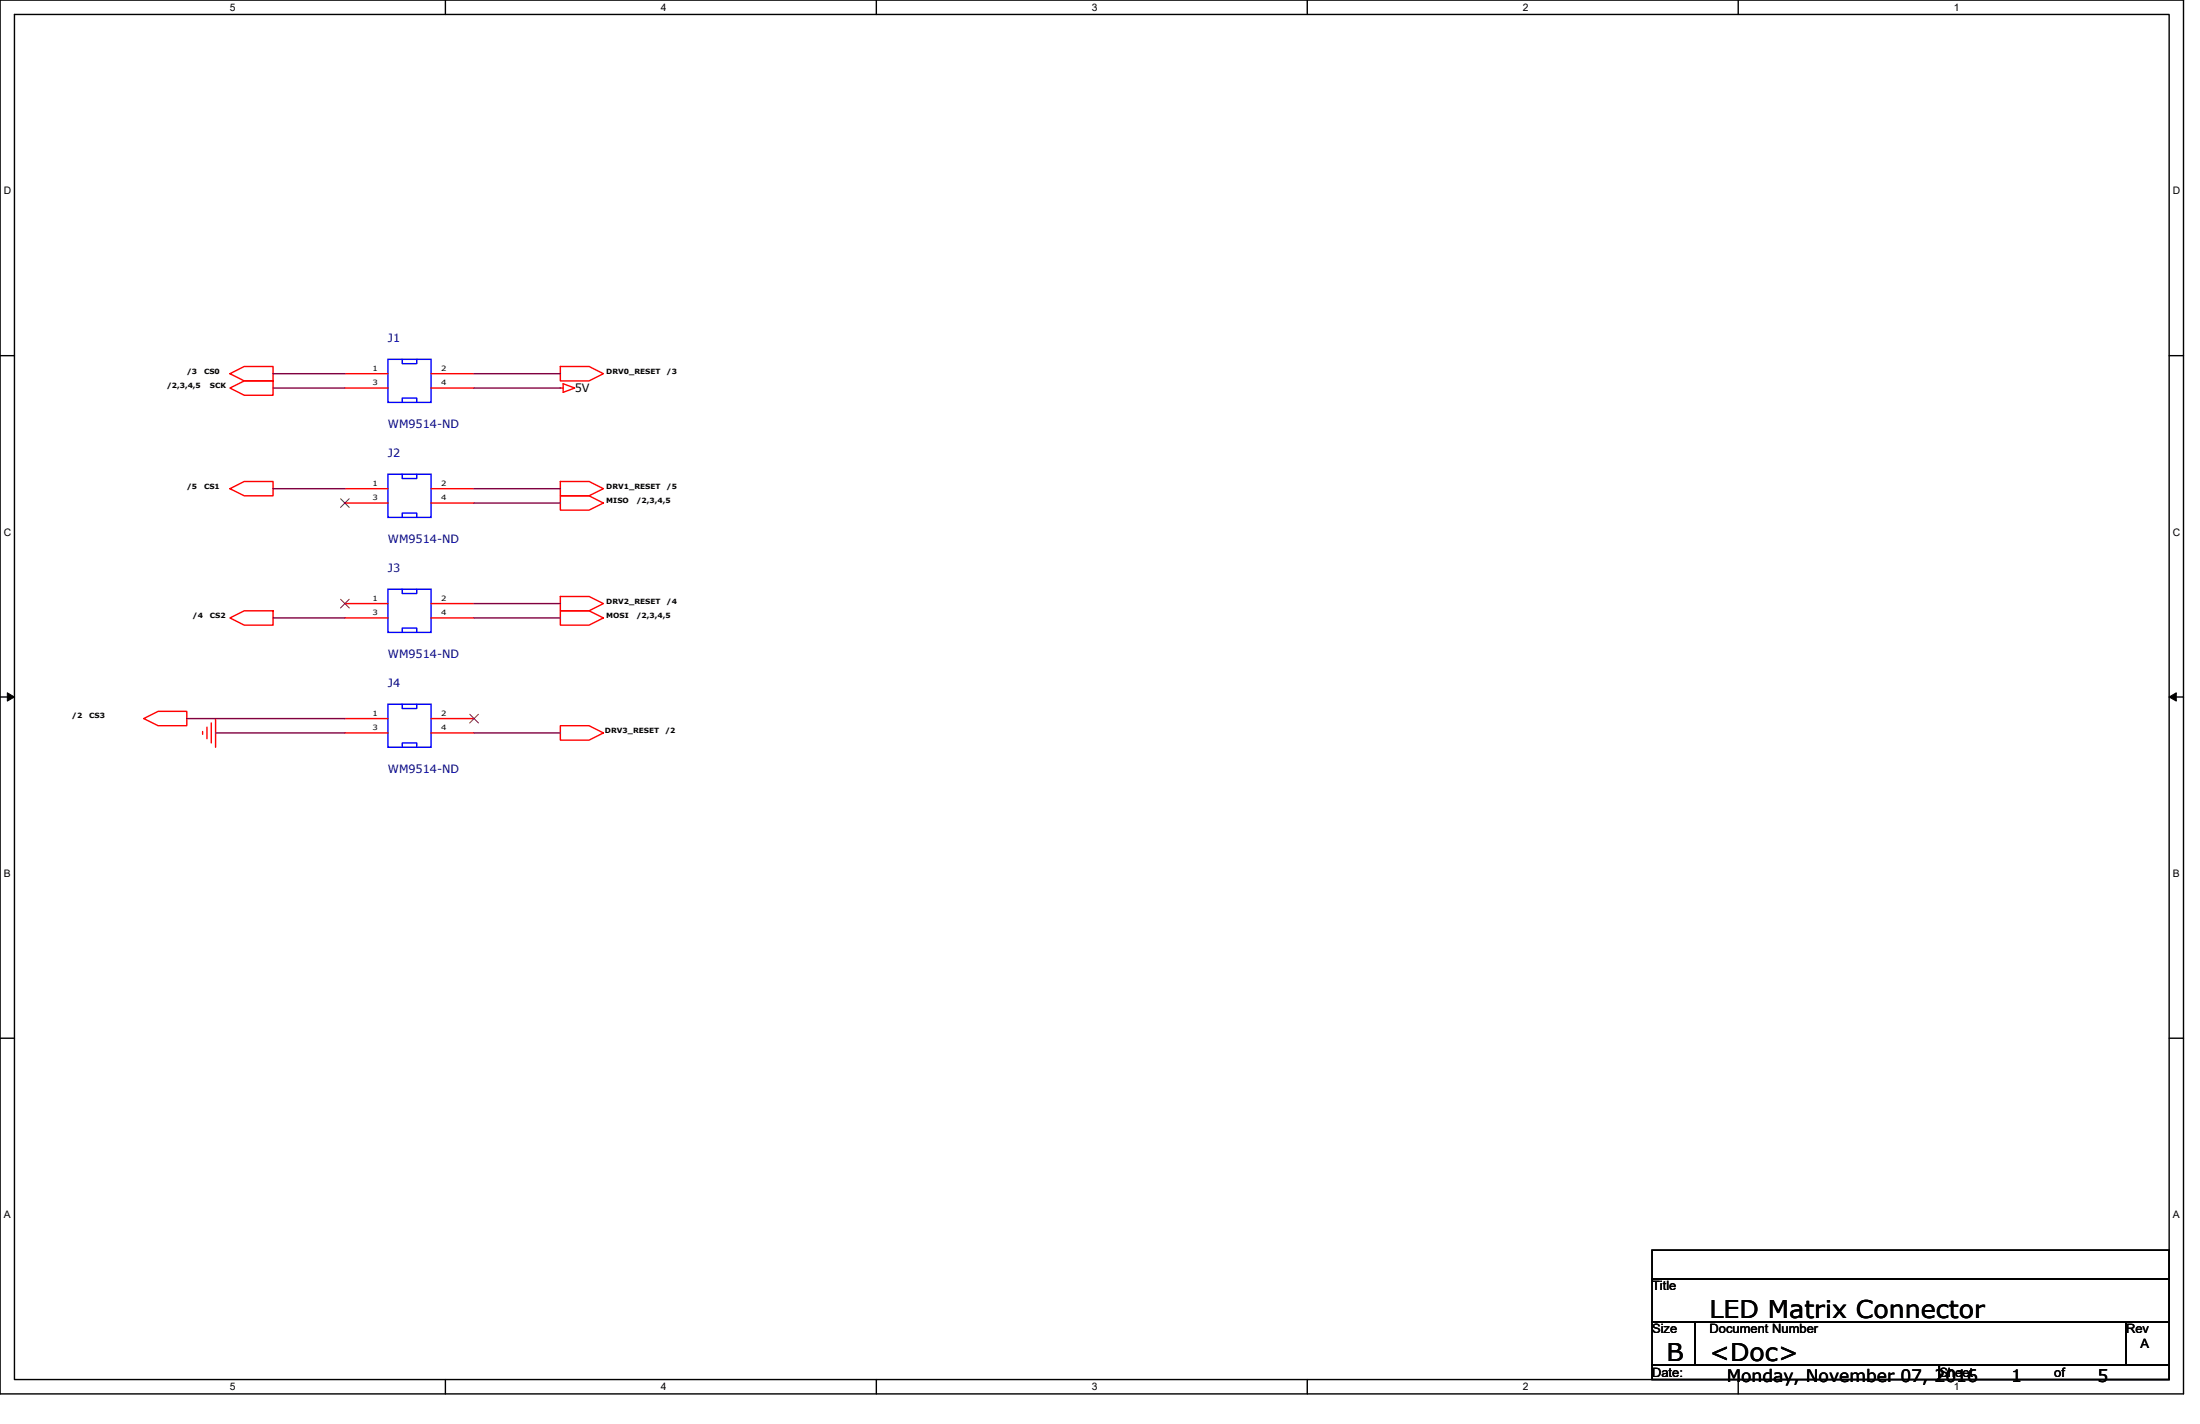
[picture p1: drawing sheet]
<svg xmlns="http://www.w3.org/2000/svg" width="432mm" height="279mm" viewBox="0 0 432 279" stroke-linecap="round" stroke-linejoin="round" font-family="sans-serif">
<path d="M0 0h428.6v273.5h-428.6zM2.8 2.8h422.9v267.9h-422.9z" fill="none" stroke="#000" stroke-width=".28"/>
<g fill="#fff">
<path d="M45.1 .3h1.1v2.3h-1.1z"/>
<path d="M45.1 271h1.1v2.2h-1.1z"/>
</g>
<path d="M87.4 0v2.8M87.4 270.7v2.8" fill="none" stroke="#000" stroke-width=".28"/>
<g fill="#fff">
<path d="M129.7 .3h1.1v2.3h-1.1z"/>
<path d="M129.7 271h1.1v2.2h-1.1z"/>
</g>
<path d="M172 0v2.8M172 270.7v2.8" fill="none" stroke="#000" stroke-width=".28"/>
<g fill="#fff">
<path d="M214.3 .3h1.1v2.3h-1.1z"/>
<path d="M214.3 271h1.1v2.2h-1.1z"/>
</g>
<path d="M256.6 0v2.8M256.6 270.7v2.8" fill="none" stroke="#000" stroke-width=".28"/>
<g fill="#fff">
<path d="M298.9 .3h1.1v2.3h-1.1z"/>
<path d="M298.9 271h1.1v2.2h-1.1z"/>
</g>
<path d="M341.2 0v2.8M341.2 270.7v2.8" fill="none" stroke="#000" stroke-width=".28"/>
<g fill="#fff">
<path d="M383.5 .3h1.1v2.3h-1.1z"/>
<path d="M383.5 271h1.1v2.2h-1.1z"/>
<path d="M.7 36.3h1.5v2.3h-1.5z"/>
<path d="M426.5 36.3h1.4v2.3h-1.4z"/>
<path d="M.7 103.3h1.5v2.2h-1.5z"/>
<path d="M426.5 103.3h1.4v2.2h-1.4z"/>
</g>
<path d="M0 69.8h2.8M425.7 69.8h2.9" fill="none" stroke="#000" stroke-width=".28"/>
<g fill="#fff">
<path d="M.7 170.2h1.4v2.3h-1.4z"/>
<path d="M426.5 170.2h1.3v2.3h-1.3z"/>
</g>
<path d="M0 136.8h2.8M425.7 136.8h2.9" fill="none" stroke="#000" stroke-width=".28"/>
<path d="M1.4 135.9l1.4 .9-1.4 .8zM425.7 136.8l1.4-.9v1.7z" fill="#000" stroke="#000" stroke-width=".2"/>
<g fill="#fff">
<path d="M.7 237.2h1.4v2.2h-1.4z"/>
<path d="M426.4 237.2h1.4v2.2h-1.4z"/>
</g>
<path d="M0 203.7h2.8M425.7 203.7h2.9M324.3 245.3h101.4v5.7h-101.4zM324.3 251h101.4v8.4h-101.4zM324.3 259.4h8.4v8.5h-8.4zM332.7 259.4h84.6v8.5h-84.6zM417.3 259.4h8.4v8.5h-8.4zM324.3 267.9h56.3v2.8h-56.3zM380.6 267.9h45.1v2.8h-45.1z" fill="none" stroke="#000" stroke-width=".28"/>
<g fill="none" stroke="#f00" stroke-width=".28">
<path d="M45.1 73.3l2.8-1.4h5.7v2.8h-5.7zM45.1 76.1l2.8-1.4h5.7v2.9h-5.7zM67.7 73.3h8.4M67.7 76.1h8.4M84.6 73.3h8.4M84.6 76.1h8.4M110 76.1h.5M110 71.9h5.6l2.8 1.4-2.8 1.4h-5.6zM110.5 75.3l2.3 .8-2.3 .9zM45.1 95.9l2.8-1.4h5.7v2.8h-5.7zM67.7 95.9h8.4M67.7 98.7h8.4"/>
<path d="M84.6 95.9h8.4M84.6 98.7h8.4M110 94.5h5.6l2.8 1.4-2.8 1.4h-5.6zM110 97.3h5.6l2.8 1.4-2.8 1.4h-5.6zM67.7 118.4h8.4M84.6 118.4h8.4M110 117h5.6l2.8 1.4-2.8 1.4h-5.6zM110 119.8h5.6l2.8 1.4-2.8 1.5h-5.6zM45.1 121.2l2.8-1.4h5.7v2.9h-5.7zM67.7 121.2h8.4M84.6 121.2h8.4M28.2 141l2.8-1.4h5.7v2.8h-5.7z"/>
<path d="M39.8 143.5v.6M40.6 142.7v2.2M41.5 141.8v4M42.3 141v5.6M67.7 141h8.4M67.7 143.8h8.4M84.6 141h8.4M84.6 143.8h8.4M110 142.4h5.6l2.8 1.4-2.8 1.4h-5.6z"/>
</g>
<path d="M76.1 70.5h8.5v8.5h-8.5zM79 70.5v.9h2.8v-.9M79 79v-.9h2.8v.9M76.1 93h8.5v8.5h-8.5zM79 93v.9h2.8v-.9M76.1 115.6h8.5v8.5h-8.5zM79 115.6v.9h2.8v-.9M79 101.5v-.8h2.8v.8M76.1 138.2h8.5v8.4h-8.5zM79 138.2v.8h2.8v-.8M79 124.1v-.9h2.8v.9M79 146.6v-.8h2.8v.8" fill="none" stroke="#00f" stroke-width=".28"/>
<path d="M66.8 97.9l1.8 1.7M68.5 97.9l-1.7 1.7M66.8 117.6l1.8 1.7M68.5 117.6l-1.7 1.7M92.2 140.1l1.7 1.8M93.9 140.1l-1.7 1.8" fill="none" stroke="#804000" stroke-width=".2"/>
<g fill="none" stroke="#800040" stroke-width=".28">
<path d="M53.6 76.1h14.1M53.6 73.3h14.1M93 76.1h17M93 73.3h17M53.6 95.9h14.1M93 95.9h17M93 98.7h17M93 118.4h17M53.6 121.2h14.1M93 121.2h17M36.7 141h31M42.3 143.8h25.4"/>
<path d="M93 143.8h17"/>
</g>
<g font-size="4.8">
<text x="335.5" y="258.6">LED Matrix Connector</text>
<text x="327.1" y="267">B</text>
<text x="335.5" y="267">&lt;Doc&gt;</text>
</g>
<g font-size="3.4">
<text x="338.9" y="271.3">Monday, November 07, 2016</text>
<text x="394.7" y="271.3">1</text>
<text x="411.7" y="271.3">5</text>
</g>
<g font-size="2.5">
<text x="324.3" y="253.2">Title</text>
<text x="324.3" y="261.6">Size</text>
<text x="335.5" y="261.6">Document Number</text>
<text x="417.3" y="261.6">Rev</text>
<text x="420.1" y="264.5">A</text>
<text x="324.3" y="270.1">Date:</text>
<text x="380.6" y="270.1">Sheet</text>
<text x="403.2" y="270.1">of</text>
</g>
<g font-size="2.2" fill="#000080">
<text x="76.1" y="67.1">J1</text>
<text x="76.1" y="84">WM9514-ND</text>
<text x="76.1" y="89.7">J2</text>
<text x="76.1" y="106.6">WM9514-ND</text>
<text x="76.1" y="112.2">J3</text>
<text x="76.1" y="129.1">WM9514-ND</text>
<text x="76.1" y="134.8">J4</text>
<text x="76.1" y="151.7">WM9514-ND</text>
</g>
<text font-size="2.2" x="112.8" y="77">5V</text>
<g font-size="2">
<text x="45.1" y="2.1">5</text>
<text x="129.7" y="2.1">4</text>
<text x="214.3" y="2.1">3</text>
<text x="298.9" y="2.1">2</text>
<text x="383.5" y="2.1">1</text>
<text x=".7" y="38.1">D</text>
<text x="426.5" y="38.1">D</text>
<text x=".7" y="105.1">C</text>
<text x="426.5" y="105.1">C</text>
<text x=".7" y="172">B</text>
<text x="426.5" y="172">B</text>
<text x=".7" y="239">A</text>
<text x="426.5" y="239">A</text>
<text x="45.1" y="272.8">5</text>
<text x="129.7" y="272.8">4</text>
<text x="214.3" y="272.8">3</text>
<text x="298.9" y="272.8">2</text>
<text x="383.5" y="272.8">1</text>
</g>
<g font-size="1.4">
<text x="32.7" y="76.1">/2,3,4,5</text>
<text x="36.7" y="73.3">/3</text>
<text x="40" y="73.3">CS0</text>
<text x="41.2" y="76.1">SCK</text>
<text x="73.1" y="72.7">1</text>
<text x="73.1" y="75.5">3</text>
<text x="86.6" y="72.7">2</text>
<text x="86.6" y="75.5">4</text>
<text x="119" y="73.3">DRV0_RESET</text>
<text x="130.8" y="73.3">/3</text>
<text x="36.7" y="95.9">/5</text>
<text x="40" y="95.9">CS1</text>
<text x="73.1" y="95.3">1</text>
<text x="86.6" y="95.3">2</text>
<text x="119" y="95.9">DRV1_RESET</text>
<text x="130.8" y="95.9">/5</text>
<text x="73.1" y="98.1">3</text>
<text x="86.6" y="98.1">4</text>
<text x="119" y="98.7">MISO</text>
<text x="124.9" y="98.7">/2,3,4,5</text>
<text x="73.1" y="117.8">1</text>
<text x="86.6" y="117.8">2</text>
<text x="119" y="118.4">DRV2_RESET</text>
<text x="130.8" y="118.4">/4</text>
<text x="37.8" y="121.2">/4</text>
<text x="41.2" y="121.2">CS2</text>
<text x="73.1" y="120.6">3</text>
<text x="86.6" y="120.6">4</text>
<text x="119" y="121.2">MOSI</text>
<text x="124.9" y="121.2">/2,3,4,5</text>
<text x="14.1" y="141">/2</text>
<text x="17.5" y="141">CS3</text>
<text x="73.1" y="140.4">1</text>
<text x="73.1" y="143.2">3</text>
<text x="86.6" y="140.4">2</text>
<text x="86.6" y="143.2">4</text>
<text x="118.7" y="143.8">DRV3_RESET</text>
<text x="130.6" y="143.8">/2</text>
</g>
</svg>
